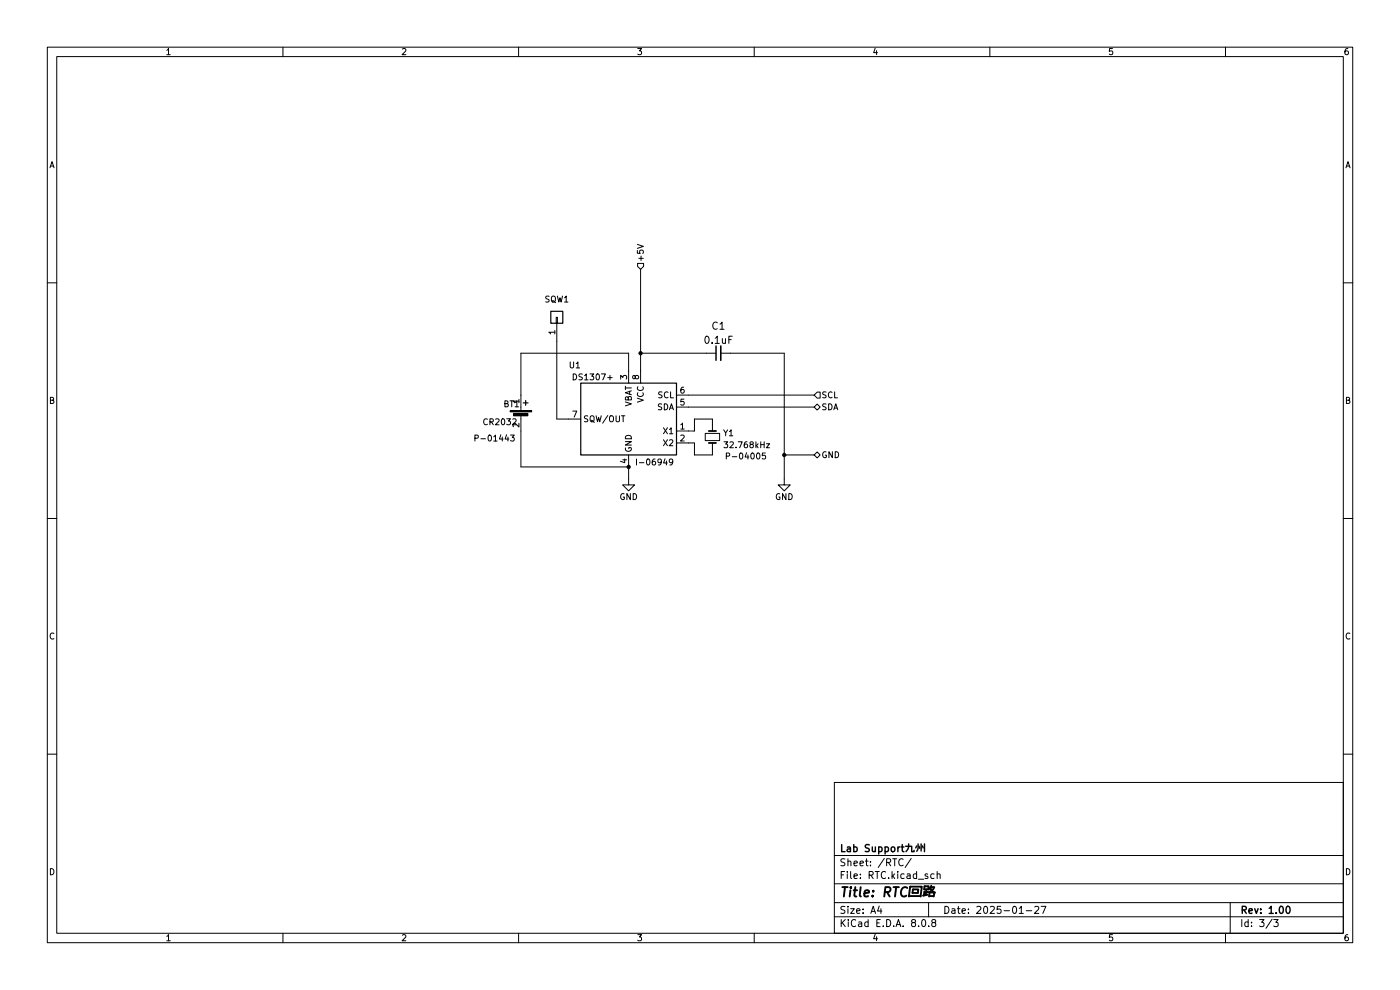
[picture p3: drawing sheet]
(kicad_sch
 (version 20231120)
 (generator "eeschema")
 (generator_version "8.0")
 (paper "A4")
 (title_block
  (title "RTC回路")
  (date "2025-01-27")
  (rev "1.00")
  (company "Lab Support九州"))
 (lib_symbols
  (symbol "Connector_Generic:Conn_01x01"
   (pin_names
    (offset 1.016) hide) (exclude_from_sim no) (in_bom yes) (on_board yes)
   (property "Reference" "J" (at 0 2.54 0) (effects (font (size 1.27 1.27))))
   (property "Value" "Conn_01x01" (at 0 -2.54 0) (effects (font (size 1.27 1.27))))
   (property "Footprint" "" (at 0 0 0) (effects (font (size 1.27 1.27)) (hide yes)))
   (property "Datasheet" "~" (at 0 0 0) (effects (font (size 1.27 1.27)) (hide yes)))
   (property "Description" "Generic connector, single row, 01x01, script generated (kicad-library-utils/schlib/autogen/connector/)" (at 0 0 0) (effects (font (size 1.27 1.27)) (hide yes)))
   (symbol "Conn_01x01_1_1"
    (rectangle (start -1.27 0.127) (end 0 -0.127) (stroke (width 0.1524) (type default)) (fill (type none)))
    (rectangle (start -1.27 1.27) (end 1.27 -1.27) (stroke (width 0.254) (type default)) (fill (type background)))
    (pin passive line (at -5.08 0 0) (length 3.81) (name "Pin_1" (effects (font (size 1.27 1.27)))) (number "1" (effects (font (size 1.27 1.27)))))))
  (symbol "Device:Battery_Cell"
   (pin_names
    (offset 0) hide) (exclude_from_sim no) (in_bom yes) (on_board yes)
   (property "Reference" "BT" (at 2.54 2.54 0) (effects (font (size 1.27 1.27)) (justify left)))
   (property "Value" "Battery_Cell" (at 2.54 0 0) (effects (font (size 1.27 1.27)) (justify left)))
   (property "Footprint" "" (at 0 1.524 90) (effects (font (size 1.27 1.27)) (hide yes)))
   (property "Datasheet" "~" (at 0 1.524 90) (effects (font (size 1.27 1.27)) (hide yes)))
   (property "Description" "Single-cell battery" (at 0 0 0) (effects (font (size 1.27 1.27)) (hide yes)))
   (symbol "Battery_Cell_0_1"
    (rectangle (start -2.286 1.778) (end 2.286 1.524) (stroke (width 0) (type default)) (fill (type outline)))
    (rectangle (start -1.5748 1.1938) (end 1.4732 0.6858) (stroke (width 0) (type default)) (fill (type outline)))
    (polyline (pts (xy 0 0.762) (xy 0 0)) (stroke (width 0) (type default)) (fill (type none)))
    (polyline (pts (xy 0 1.778) (xy 0 2.54)) (stroke (width 0) (type default)) (fill (type none)))
    (polyline (pts (xy 0.508 3.429) (xy 1.524 3.429)) (stroke (width 0.254) (type default)) (fill (type none)))
    (polyline (pts (xy 1.016 3.937) (xy 1.016 2.921)) (stroke (width 0.254) (type default)) (fill (type none))))
   (symbol "Battery_Cell_1_1"
    (pin passive line (at 0 5.08 270) (length 2.54) (name "+" (effects (font (size 1.27 1.27)))) (number "1" (effects (font (size 1.27 1.27)))))
    (pin passive line (at 0 -2.54 90) (length 2.54) (name "-" (effects (font (size 1.27 1.27)))) (number "2" (effects (font (size 1.27 1.27)))))))
  (symbol "Device:C_Small"
   (pin_numbers hide)
   (pin_names
    (offset 0.254) hide) (exclude_from_sim no) (in_bom yes) (on_board yes)
   (property "Reference" "C" (at 0.254 1.778 0) (effects (font (size 1.27 1.27)) (justify left)))
   (property "Value" "C_Small" (at 0.254 -2.032 0) (effects (font (size 1.27 1.27)) (justify left)))
   (property "Footprint" "" (at 0 0 0) (effects (font (size 1.27 1.27)) (hide yes)))
   (property "Datasheet" "~" (at 0 0 0) (effects (font (size 1.27 1.27)) (hide yes)))
   (property "Description" "Unpolarized capacitor, small symbol" (at 0 0 0) (effects (font (size 1.27 1.27)) (hide yes)))
   (symbol "C_Small_0_1"
    (polyline (pts (xy -1.524 -0.508) (xy 1.524 -0.508)) (stroke (width 0.3302) (type default)) (fill (type none)))
    (polyline (pts (xy -1.524 0.508) (xy 1.524 0.508)) (stroke (width 0.3048) (type default)) (fill (type none))))
   (symbol "C_Small_1_1"
    (pin passive line (at 0 2.54 270) (length 2.032) (name "~" (effects (font (size 1.27 1.27)))) (number "1" (effects (font (size 1.27 1.27)))))
    (pin passive line (at 0 -2.54 90) (length 2.032) (name "~" (effects (font (size 1.27 1.27)))) (number "2" (effects (font (size 1.27 1.27)))))))
  (symbol "Device:Crystal_Small"
   (pin_numbers hide)
   (pin_names
    (offset 1.016) hide) (exclude_from_sim no) (in_bom yes) (on_board yes)
   (property "Reference" "Y" (at 0 2.54 0) (effects (font (size 1.27 1.27))))
   (property "Value" "Crystal_Small" (at 0 -2.54 0) (effects (font (size 1.27 1.27))))
   (property "Footprint" "" (at 0 0 0) (effects (font (size 1.27 1.27)) (hide yes)))
   (property "Datasheet" "~" (at 0 0 0) (effects (font (size 1.27 1.27)) (hide yes)))
   (property "Description" "Two pin crystal, small symbol" (at 0 0 0) (effects (font (size 1.27 1.27)) (hide yes)))
   (symbol "Crystal_Small_0_1"
    (rectangle (start -0.762 -1.524) (end 0.762 1.524) (stroke (width 0) (type default)) (fill (type none)))
    (polyline (pts (xy -1.27 -0.762) (xy -1.27 0.762)) (stroke (width 0.381) (type default)) (fill (type none)))
    (polyline (pts (xy 1.27 -0.762) (xy 1.27 0.762)) (stroke (width 0.381) (type default)) (fill (type none))))
   (symbol "Crystal_Small_1_1"
    (pin passive line (at -2.54 0 0) (length 1.27) (name "1" (effects (font (size 1.27 1.27)))) (number "1" (effects (font (size 1.27 1.27)))))
    (pin passive line (at 2.54 0 180) (length 1.27) (name "2" (effects (font (size 1.27 1.27)))) (number "2" (effects (font (size 1.27 1.27)))))))
  (symbol "Timer_RTC:DS1307+" (exclude_from_sim no) (in_bom yes) (on_board yes)
   (property "Reference" "U" (at -8.89 8.89 0) (effects (font (size 1.27 1.27))))
   (property "Value" "DS1307+" (at 1.27 8.89 0) (effects (font (size 1.27 1.27)) (justify left)))
   (property "Footprint" "Package_DIP:DIP-8_W7.62mm" (at 0 -12.7 0) (effects (font (size 1.27 1.27)) (hide yes)))
   (property "Datasheet" "https://datasheets.maximintegrated.com/en/ds/DS1307.pdf" (at 0 -5.08 0) (effects (font (size 1.27 1.27)) (hide yes)))
   (property "Description" "64 x 8, Serial, I2C Real-time clock, 4.5V to 5.5V VCC, 0°C to +70°C, DIP-8" (at 0 0 0) (effects (font (size 1.27 1.27)) (hide yes)))
   (symbol "DS1307+_0_1"
    (rectangle (start -10.16 7.62) (end 10.16 -7.62) (stroke (width 0.254) (type default)) (fill (type background))))
   (symbol "DS1307+_1_1"
    (pin input line (at -12.7 -2.54 0) (length 2.54) (name "X1" (effects (font (size 1.27 1.27)))) (number "1" (effects (font (size 1.27 1.27)))))
    (pin input line (at -12.7 -5.08 0) (length 2.54) (name "X2" (effects (font (size 1.27 1.27)))) (number "2" (effects (font (size 1.27 1.27)))))
    (pin power_in line (at 0 10.16 270) (length 2.54) (name "VBAT" (effects (font (size 1.27 1.27)))) (number "3" (effects (font (size 1.27 1.27)))))
    (pin power_in line (at 0 -10.16 90) (length 2.54) (name "GND" (effects (font (size 1.27 1.27)))) (number "4" (effects (font (size 1.27 1.27)))))
    (pin bidirectional line (at -12.7 2.54 0) (length 2.54) (name "SDA" (effects (font (size 1.27 1.27)))) (number "5" (effects (font (size 1.27 1.27)))))
    (pin input line (at -12.7 5.08 0) (length 2.54) (name "SCL" (effects (font (size 1.27 1.27)))) (number "6" (effects (font (size 1.27 1.27)))))
    (pin open_collector line (at 12.7 0 180) (length 2.54) (name "SQW/OUT" (effects (font (size 1.27 1.27)))) (number "7" (effects (font (size 1.27 1.27)))))
    (pin power_in line (at -2.54 10.16 270) (length 2.54) (name "VCC" (effects (font (size 1.27 1.27)))) (number "8" (effects (font (size 1.27 1.27)))))))
  (symbol "power:GND"
   (power)
   (pin_names
    (offset 0)) (exclude_from_sim no) (in_bom yes) (on_board yes)
   (property "Reference" "#PWR" (at 0 -6.35 0) (effects (font (size 1.27 1.27)) (hide yes)))
   (property "Value" "GND" (at 0 -3.81 0) (effects (font (size 1.27 1.27))))
   (property "Footprint" "" (at 0 0 0) (effects (font (size 1.27 1.27)) (hide yes)))
   (property "Datasheet" "" (at 0 0 0) (effects (font (size 1.27 1.27)) (hide yes)))
   (property "Description" "Power symbol creates a global label with name \"GND\" , ground" (at 0 0 0) (effects (font (size 1.27 1.27)) (hide yes)))
   (symbol "GND_0_1"
    (polyline (pts (xy 0 0) (xy 0 -1.27) (xy 1.27 -1.27) (xy 0 -2.54) (xy -1.27 -1.27) (xy 0 -1.27)) (stroke (width 0) (type default)) (fill (type none))))
   (symbol "GND_1_1"
    (pin power_in line (at 0 0 270) (length 0) hide (name "GND" (effects (font (size 1.27 1.27)))) (number "1" (effects (font (size 1.27 1.27))))))))
 (junction
  (at 166.37 96.52)
  (diameter 0)
  (color 0 0 0 0))
 (junction
  (at 135.89 74.93)
  (diameter 0)
  (color 0 0 0 0))
 (junction
  (at 133.35 99.06)
  (diameter 0)
  (color 0 0 0 0))
 (wire
  (pts (xy 133.35 99.06) (xy 133.35 101.6))
  (stroke (width 0) (type default)))
 (wire
  (pts (xy 110.49 74.93) (xy 110.49 83.82))
  (stroke (width 0) (type default)))
 (wire
  (pts (xy 147.32 96.52) (xy 151.13 96.52))
  (stroke (width 0) (type default)))
 (wire
  (pts (xy 118.11 88.9) (xy 120.65 88.9))
  (stroke (width 0) (type default)))
 (wire
  (pts (xy 133.35 74.93) (xy 110.49 74.93))
  (stroke (width 0) (type default)))
 (wire
  (pts (xy 154.94 74.93) (xy 166.37 74.93))
  (stroke (width 0) (type default)))
 (wire
  (pts (xy 147.32 91.44) (xy 147.32 88.9))
  (stroke (width 0) (type default)))
 (wire
  (pts (xy 146.05 83.82) (xy 172.72 83.82))
  (stroke (width 0) (type default)))
 (wire
  (pts (xy 147.32 93.98) (xy 147.32 96.52))
  (stroke (width 0) (type default)))
 (wire
  (pts (xy 146.05 91.44) (xy 147.32 91.44))
  (stroke (width 0) (type default)))
 (wire
  (pts (xy 166.37 96.52) (xy 166.37 101.6))
  (stroke (width 0) (type default)))
 (wire
  (pts (xy 118.11 72.39) (xy 118.11 88.9))
  (stroke (width 0) (type default)))
 (wire
  (pts (xy 135.89 57.15) (xy 135.89 74.93))
  (stroke (width 0) (type default)))
 (wire
  (pts (xy 135.89 74.93) (xy 135.89 78.74))
  (stroke (width 0) (type default)))
 (wire
  (pts (xy 110.49 91.44) (xy 110.49 99.06))
  (stroke (width 0) (type default)))
 (wire
  (pts (xy 146.05 93.98) (xy 147.32 93.98))
  (stroke (width 0) (type default)))
 (wire
  (pts (xy 135.89 74.93) (xy 149.86 74.93))
  (stroke (width 0) (type default)))
 (wire
  (pts (xy 166.37 96.52) (xy 172.72 96.52))
  (stroke (width 0) (type default)))
 (wire
  (pts (xy 110.49 99.06) (xy 133.35 99.06))
  (stroke (width 0) (type default)))
 (wire
  (pts (xy 146.05 86.36) (xy 172.72 86.36))
  (stroke (width 0) (type default)))
 (wire
  (pts (xy 151.13 88.9) (xy 151.13 90.17))
  (stroke (width 0) (type default)))
 (wire
  (pts (xy 166.37 74.93) (xy 166.37 96.52))
  (stroke (width 0) (type default)))
 (wire
  (pts (xy 151.13 96.52) (xy 151.13 95.25))
  (stroke (width 0) (type default)))
 (wire
  (pts (xy 133.35 74.93) (xy 133.35 78.74))
  (stroke (width 0) (type default)))
 (wire
  (pts (xy 147.32 88.9) (xy 151.13 88.9))
  (stroke (width 0) (type default)))
 (text "P-01443"
  (exclude_from_sim no)
  (at 100.33 93.98 0)
  (effects (font (size 1.27 1.27)) (justify left bottom)))
 (text "I-06949"
  (exclude_from_sim no)
  (at 134.62 99.06 0)
  (effects (font (size 1.27 1.27)) (justify left bottom)))
 (text "P-04005"
  (exclude_from_sim no)
  (at 153.67 97.79 0)
  (effects (font (size 1.27 1.27)) (justify left bottom)))
 (hierarchical_label "SDA"
  (shape bidirectional)
  (at 172.72 86.36 0)
  (effects (font (size 1.27 1.27)) (justify left)))
 (hierarchical_label "+5V"
  (shape input)
  (at 135.89 57.15 90)
  (effects (font (size 1.27 1.27)) (justify left)))
 (hierarchical_label "GND"
  (shape bidirectional)
  (at 172.72 96.52 0)
  (effects (font (size 1.27 1.27)) (justify left)))
 (hierarchical_label "SCL"
  (shape input)
  (at 172.72 83.82 0)
  (effects (font (size 1.27 1.27)) (justify left)))
 (symbol
  (lib_id "power:GND")
  (at 133.35 101.6 0)
  (unit 1)
  (exclude_from_sim no)
  (in_bom yes)
  (on_board yes)
  (dnp no)
  (property "Reference" "#PWR0161" (at 133.35 107.95 0) (effects (font (size 1.27 1.27)) (hide yes)))
  (property "Value" "GND" (at 133.35 105.41 0) (effects (font (size 1.27 1.27))))
  (property "Footprint" "" (at 133.35 101.6 0) (effects (font (size 1.27 1.27))))
  (property "Datasheet" "" (at 133.35 101.6 0) (effects (font (size 1.27 1.27))))
  (property "Description" "" (at 133.35 101.6 0) (effects (font (size 1.27 1.27)) (hide yes)))
  (pin "1"))
 (symbol
  (lib_id "Connector_Generic:Conn_01x01")
  (at 118.11 67.31 270)
  (mirror x)
  (unit 1)
  (exclude_from_sim no)
  (in_bom yes)
  (on_board yes)
  (dnp no)
  (property "Reference" "SQW1" (at 118.11 63.5 90) (effects (font (size 1.27 1.27))))
  (property "Value" "Conn_01x01" (at 120.5429 67.31 0) (effects (font (size 1.27 1.27)) (hide yes)))
  (property "Footprint" "Connector_Pin:Pin_D0.9mm_L10.0mm_W2.4mm_FlatFork" (at 118.11 67.31 0) (effects (font (size 1.27 1.27)) (hide yes)))
  (property "Datasheet" "~" (at 118.11 67.31 0) (effects (font (size 1.27 1.27)) (hide yes)))
  (property "Description" "" (at 118.11 67.31 0) (effects (font (size 1.27 1.27)) (hide yes)))
  (pin "1"))
 (symbol
  (lib_id "Device:Crystal_Small")
  (at 151.13 92.71 270)
  (unit 1)
  (exclude_from_sim no)
  (in_bom yes)
  (on_board yes)
  (dnp no)
  (fields_autoplaced yes)
  (property "Reference" "Y1" (at 153.289 91.8753 90) (effects (font (size 1.27 1.27)) (justify left)))
  (property "Value" "32.768kHz" (at 153.289 94.4122 90) (effects (font (size 1.27 1.27)) (justify left)))
  (property "Footprint" "Crystal:Crystal_C26-LF_D2.1mm_L6.5mm_Horizontal" (at 151.13 92.71 0) (effects (font (size 1.27 1.27)) (hide yes)))
  (property "Datasheet" "~" (at 151.13 92.71 0) (effects (font (size 1.27 1.27)) (hide yes)))
  (property "Description" "" (at 151.13 92.71 0) (effects (font (size 1.27 1.27)) (hide yes)))
  (pin "1")
  (pin "2"))
 (symbol
  (lib_id "power:GND")
  (at 166.37 101.6 0)
  (unit 1)
  (exclude_from_sim no)
  (in_bom yes)
  (on_board yes)
  (dnp no)
  (property "Reference" "#PWR0106" (at 166.37 107.95 0) (effects (font (size 1.27 1.27)) (hide yes)))
  (property "Value" "GND" (at 166.37 105.41 0) (effects (font (size 1.27 1.27))))
  (property "Footprint" "" (at 166.37 101.6 0) (effects (font (size 1.27 1.27))))
  (property "Datasheet" "" (at 166.37 101.6 0) (effects (font (size 1.27 1.27))))
  (property "Description" "" (at 166.37 101.6 0) (effects (font (size 1.27 1.27)) (hide yes)))
  (pin "1"))
 (symbol
  (lib_id "Device:C_Small")
  (at 152.4 74.93 90)
  (unit 1)
  (exclude_from_sim no)
  (in_bom yes)
  (on_board yes)
  (dnp no)
  (fields_autoplaced yes)
  (property "Reference" "C1" (at 152.4063 69.1568 90) (effects (font (size 1.524 1.524))))
  (property "Value" "0.1uF" (at 152.4063 72.1502 90) (effects (font (size 1.524 1.524))))
  (property "Footprint" "Capacitor_THT:C_Disc_D3.0mm_W2.0mm_P2.50mm" (at 152.4 74.93 0) (effects (font (size 1.27 1.27)) (hide yes)))
  (property "Datasheet" "https://akizukidenshi.com/download/ds/murata/RDER71H104K0P1H03B.pdf" (at 152.4 74.93 0) (effects (font (size 1.27 1.27)) (hide yes)))
  (property "Description" "" (at 152.4 74.93 0) (effects (font (size 1.27 1.27)) (hide yes)))
  (property "AKICODE" "P-17292" (at 152.4 74.93 0) (effects (font (size 1.27 1.27)) (hide yes)))
  (pin "1")
  (pin "2"))
 (symbol
  (lib_id "Device:Battery_Cell")
  (at 110.49 88.9 0)
  (unit 1)
  (exclude_from_sim no)
  (in_bom yes)
  (on_board yes)
  (dnp no)
  (property "Reference" "BT1" (at 106.68 85.725 0) (effects (font (size 1.27 1.27)) (justify left)))
  (property "Value" "CR2032" (at 102.235 89.535 0) (effects (font (size 1.27 1.27)) (justify left)))
  (property "Footprint" "Akizuki:CH74-2032LF" (at 110.49 87.376 90) (effects (font (size 1.27 1.27)) (hide yes)))
  (property "Datasheet" "~" (at 110.49 87.376 90) (effects (font (size 1.27 1.27)) (hide yes)))
  (property "Description" "" (at 110.49 88.9 0) (effects (font (size 1.27 1.27)) (hide yes)))
  (property "AKICODE" "P-01443" (at 110.49 88.9 0) (effects (font (size 1.27 1.27)) (hide yes)))
  (pin "1")
  (pin "2"))
 (symbol
  (lib_id "Timer_RTC:DS1307+")
  (at 133.35 88.9 0)
  (mirror y)
  (unit 1)
  (exclude_from_sim no)
  (in_bom yes)
  (on_board yes)
  (dnp no)
  (property "Reference" "U1" (at 121.92 77.47 0) (effects (font (size 1.27 1.27))))
  (property "Value" "DS1307+" (at 125.73 80.01 0) (effects (font (size 1.27 1.27))))
  (property "Footprint" "Package_DIP:DIP-8_W7.62mm_LongPads" (at 133.35 101.6 0) (effects (font (size 1.27 1.27)) (hide yes)))
  (property "Datasheet" "https://datasheets.maximintegrated.com/en/ds/DS1307.pdf" (at 133.35 93.98 0) (effects (font (size 1.27 1.27)) (hide yes)))
  (property "Description" "" (at 133.35 88.9 0) (effects (font (size 1.27 1.27)) (hide yes)))
  (pin "1")
  (pin "2")
  (pin "3")
  (pin "4")
  (pin "5")
  (pin "6")
  (pin "7")
  (pin "8")))
